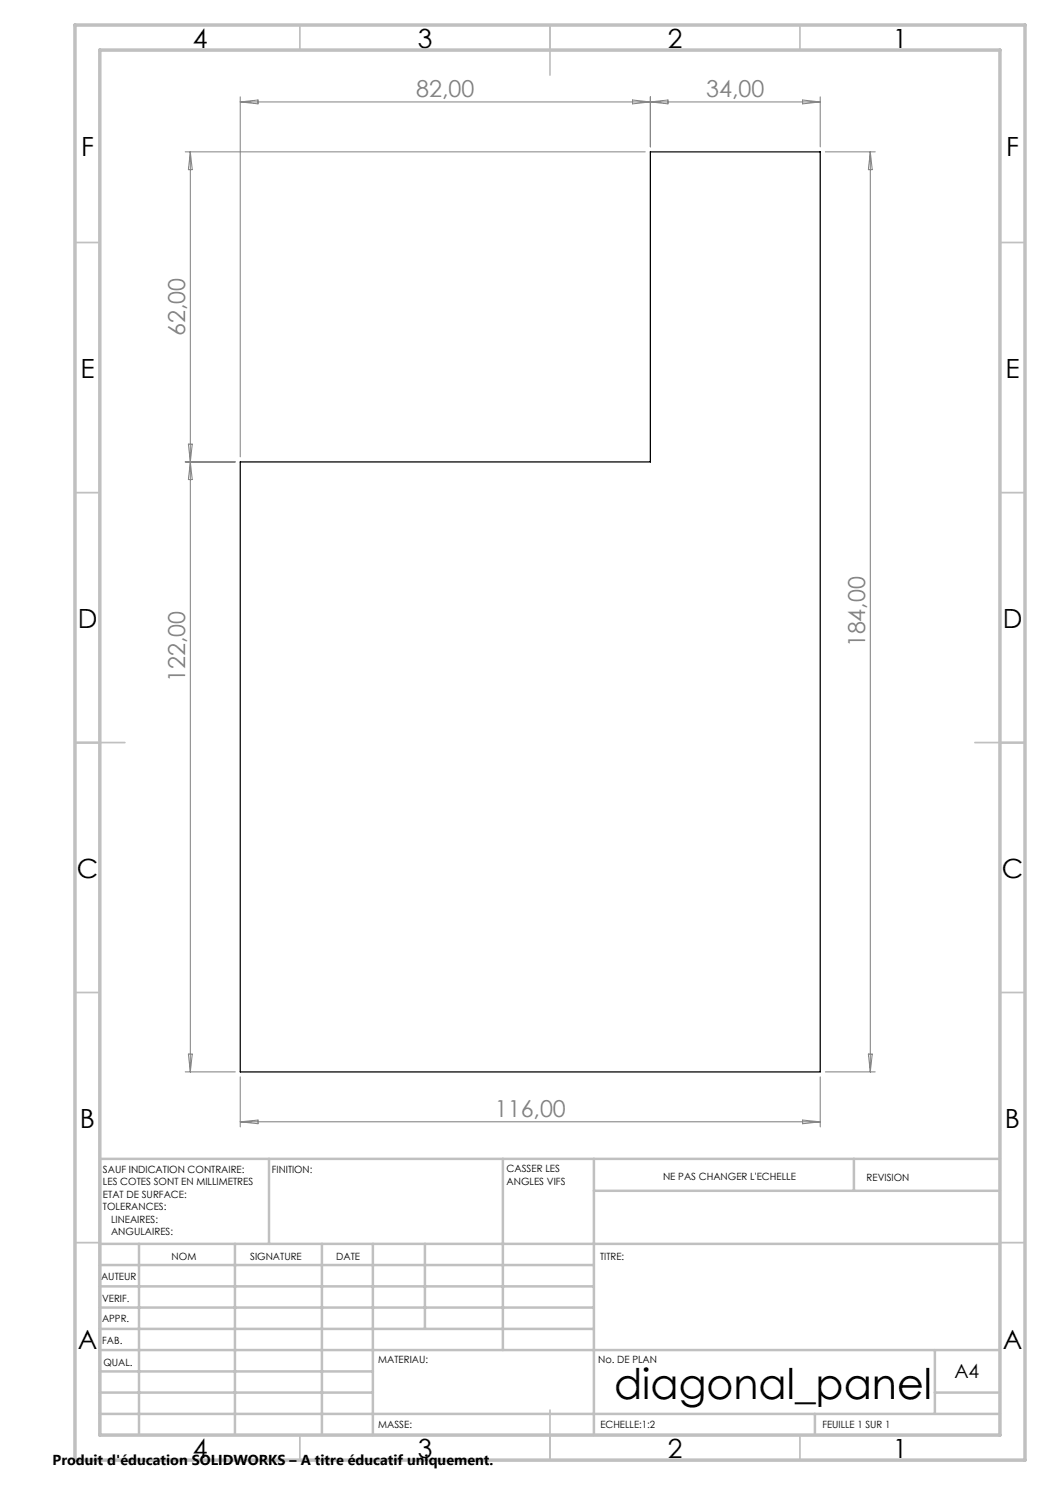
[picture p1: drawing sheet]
<svg xmlns="http://www.w3.org/2000/svg" width="210mm" height="297mm" viewBox="0 0 210 297" stroke-linecap="round" stroke-linejoin="round" font-family="sans-serif">
<path d="M48 92.4h82.1v-62h33.9v184h-116z" fill="none" stroke="#000" stroke-width=".25"/>
<g fill="none" stroke="#808080" stroke-width=".2">
<path d="M48 19.4v72M126.5 20l7.1 .8v-.8l-7.1 .8zM130.1 19.4v10M160.5 20l3.5 .4-3.5 .4zM164 19.4v10M37 30.4h92M38.1 30.4l.4 3.5h-.8zM38.1 30.4v184M48 20.4h116M48 20.4l3.6-.4v.8zM165.1 30.4h9.9M174.1 30.4v184"/>
<path d="M174.1 30.4l.3 3.5h-.7zM37 92.4h10.1M37.7 88.8h.8l-.8 7.1h.8zM37 214.4h10.1M37.7 210.8h.8l-.4 3.6zM48 215.4v10M164 215.4v10M165.1 214.4h9.9M173.7 210.8h.7l-.3 3.6zM48 224.4l3.6-.4v.8zM48 224.4h116M160.5 224l3.5 .4-3.5 .4z"/>
</g>
<g fill="none" stroke="#c0c0c0" stroke-width=".35">
<path d="M60 5v5M110 5v10M160 5v5M15 48.5h5M200 48.5h5M15 98.5h5M200 98.5h5M15 148.5h10M195 148.5h10M15 198.5h5M200 198.5h5M15 248.5h5"/>
<path d="M200 248.5h5M60 287v5M110 282v10M160 287v5"/>
</g>
<g fill="none" stroke="#c0c0c0" stroke-width=".5">
<path d="M53.8 231.8v17M100.6 231.8v38.2M118.8 231.8v55.2M118.8 238.2h81.2M170.8 231.8v6.4M200 231.8h-180v55.2M20 248.8h180M20 257.3h98.8M20 253h98.8M27.8 248.8v38.2M47 248.8v38.2M64.4 248.8v38.2"/>
<path d="M74.6 248.8v38.2M85 248.8v17M20 265.8h98.8M20 261.5h98.8M20 278.5h54.6M20 274.3h54.6M20 270h180M187 278.5h13M187 270v12.8M20 282.8h180M163 282.8v4.2"/>
</g>
<path d="M15 5h190v287h-190zM20 10h180v277h-180z" fill="none" stroke="#c0c0c0" stroke-width=".7"/>
<text font-size="8.5" x="122.8" y="279.7">diagonal_panel</text>
<g font-size="5.3">
<text x="38.5" y="9.5">4</text>
<text x="83.5" y="9.5">3</text>
<text x="133.6" y="9.5">2</text>
<text x="178.6" y="9.5">1</text>
<text x="16.2" y="31.2">F</text>
<text x="201.2" y="31.2">F</text>
<text x="16.1" y="75.5">E</text>
<text x="201.1" y="75.5">E</text>
<text x="15.5" y="125.5">D</text>
<text x="200.5" y="125.5">D</text>
<text x="15.4" y="175.5">C</text>
<text x="200.4" y="175.5">C</text>
<text x="16" y="225.5">B</text>
<text x="201" y="225.5">B</text>
<text x="15.5" y="269.7">A</text>
<text x="200.5" y="269.7">A</text>
<text x="38.5" y="291.5">4</text>
<text x="83.5" y="291.5">3</text>
<text x="133.6" y="291.5">2</text>
<text x="178.6" y="291.5">1</text>
</g>
<g font-size="4.7" fill="#808080">
<text x="83.3" y="19.3">82,00</text>
<text x="141.3" y="19.3">34,00</text>
<text x="37.1" y="67.2" transform="rotate(-90 37.1 67.2)">62,00</text>
<text x="173.1" y="129.5" transform="rotate(-90 173.1 129.5)">184,00</text>
<text x="37.1" y="136.4" transform="rotate(-90 37.1 136.4)">122,00</text>
<text x="99" y="223.3">116,00</text>
</g>
<text font-size="3.9" x="190.9" y="275.5">A4</text>
<text font-size="2.9" x="10.5" y="292.9">Produit d'éducation SOLIDWORKS – A titre éducatif uniquement.</text>
<g font-size="2">
<text x="20.6" y="234.6">SAUF INDICATION CONTRAIRE:</text>
<text x="20.6" y="237.1">LES COTES SONT EN MILLIMETRES</text>
<text x="20.6" y="239.6">ETAT DE SURFACE:</text>
<text x="54.4" y="234.6">FINITION:</text>
<text x="101.3" y="234.5">CASSER LES</text>
<text x="101.3" y="237">ANGLES VIFS</text>
<text x="132.6" y="236">NE PAS CHANGER L'ECHELLE</text>
<text x="173.3" y="236.2">REVISION</text>
<text x="20.6" y="242.1">TOLERANCES:</text>
<text x="22.2" y="244.6">LINEAIRES:</text>
<text x="22.2" y="247.1">ANGULAIRES:</text>
<text x="34.3" y="252">NOM</text>
<text x="50" y="251.9">SIGNATURE</text>
<text x="67.2" y="251.9">DATE</text>
<text x="120" y="251.9">TITRE:</text>
<text x="20.2" y="256.1">AUTEUR</text>
<text x="20.4" y="260.3">VERIF.</text>
<text x="20.4" y="264.4">APPR.</text>
<text x="20.5" y="268.8">FAB.</text>
<text x="20.7" y="273.1">QUAL.</text>
<text x="75.7" y="272.5">MATERIAU:</text>
<text x="119.6" y="272.5">No. DE PLAN</text>
<text x="75.6" y="285.5">MASSE:</text>
<text x="120.1" y="285.6">ECHELLE:1:2</text>
<text x="164.5" y="285.6">FEUILLE 1 SUR 1</text>
</g>
</svg>
